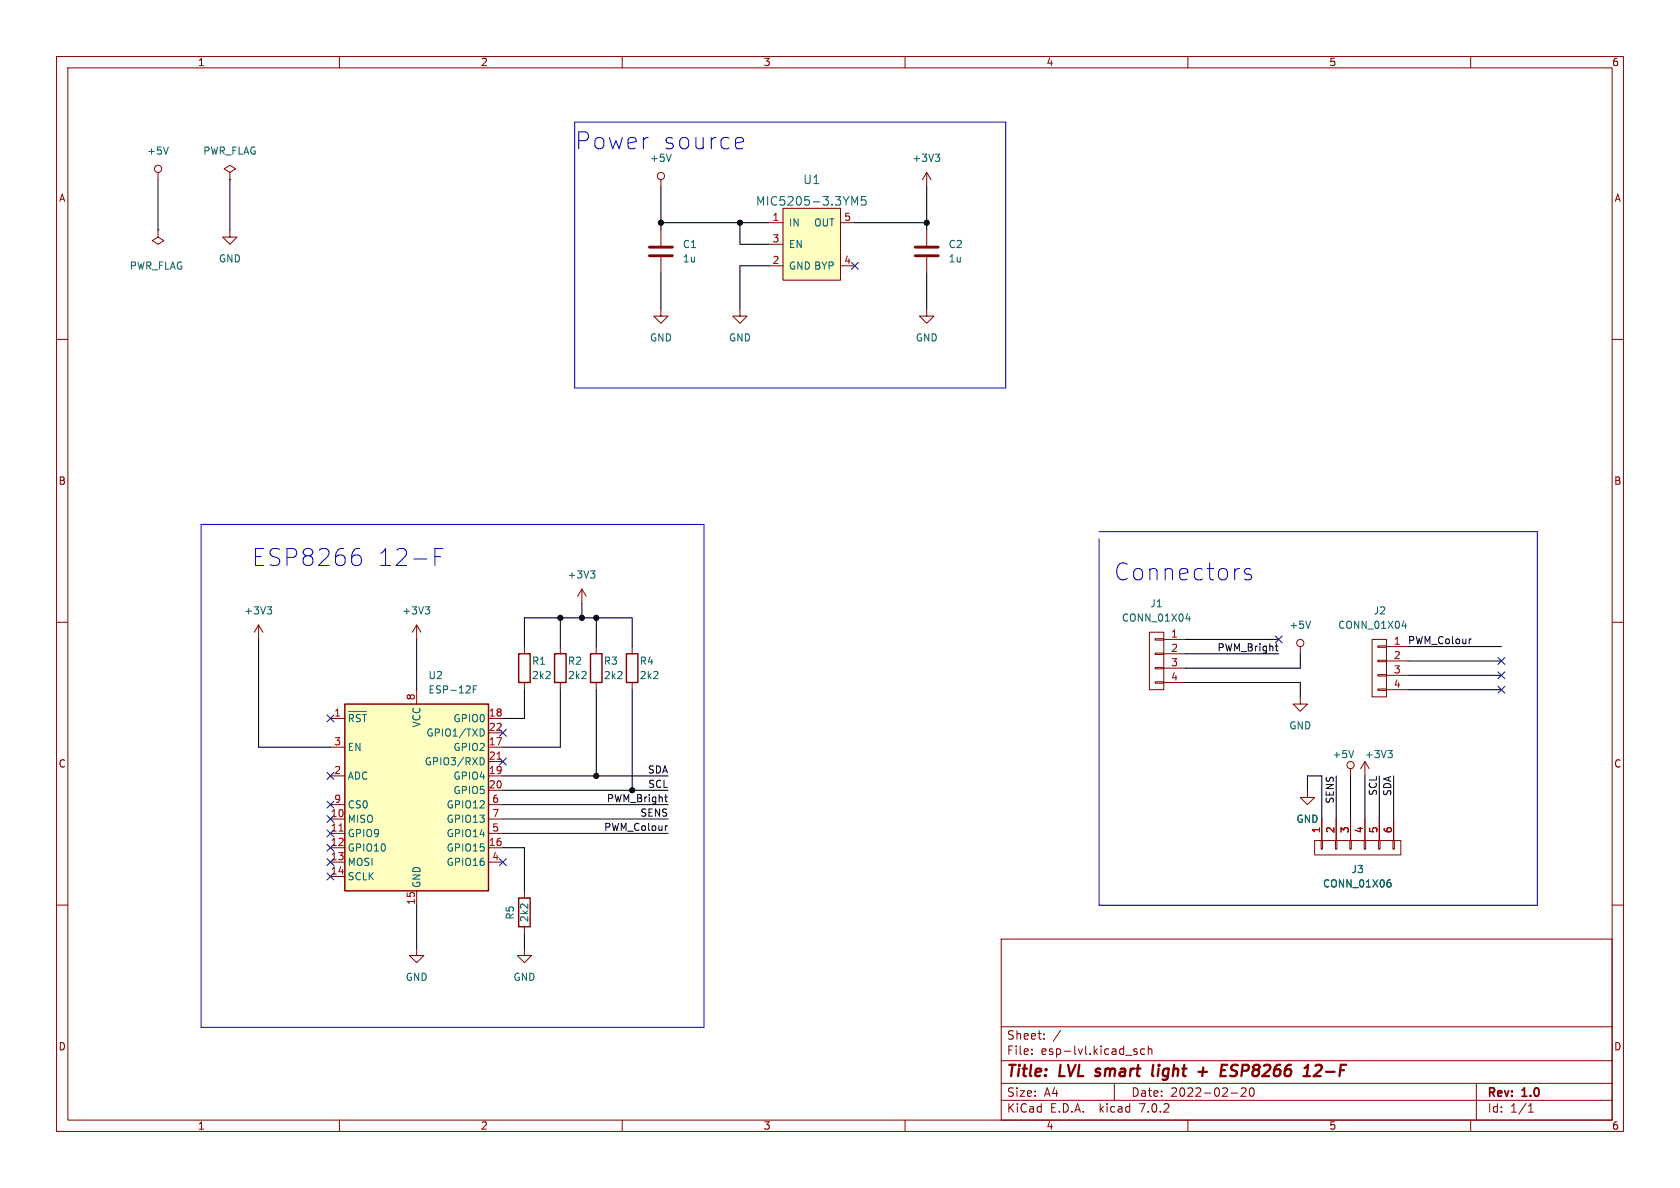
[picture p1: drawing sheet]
(kicad_sch (version 20230121) (generator eeschema)

 (paper "A4")

 (title_block
  (title "LVL smart light + ESP8266 12-F")
  (date "2022-02-20")
  (rev "1.0"))

 (lib_symbols
  (symbol "IC:MIC5205-3.3YM5" (pin_names (offset 1.016)) (in_bom yes) (on_board yes)
   (property "Reference" "U" (at 0 -7.62 0) (effects (font (size 1.524 1.524))))
   (property "Value" "MIC5205-3.3YM5" (at 0 7.62 0) (effects (font (size 1.524 1.524))))
   (property "Footprint" "TO_SOT_Packages_SMD:SOT-23-5" (at -2.54 -10.16 0) (effects (font (size 1.524 1.524)) hide))
   (property "Datasheet" "" (at 0 -7.62 0) (effects (font (size 1.524 1.524)) hide))
   (property "V1" "1" (at 15.24 7.62 0) (effects (font (size 1.524 1.524)) hide))
   (property "V2" "1" (at 15.24 7.62 0) (effects (font (size 1.524 1.524)) hide))
   (property "V3" "1" (at 15.24 7.62 0) (effects (font (size 1.524 1.524)) hide))
   (property "V4" "1" (at 15.24 7.62 0) (effects (font (size 1.524 1.524)) hide))
   (property "V5" "1" (at 15.24 7.62 0) (effects (font (size 1.524 1.524)) hide))
   (property "PN" "MIC5205-3.3YM5" (at 15.24 7.62 0) (effects (font (size 1.524 1.524)) hide))
   (symbol "MIC5205-3.3YM5_1_1"
    (rectangle (start -5.08 6.35) (end 5.08 -6.35) (stroke (width 0) (type default)) (fill (type background)))
    (pin power_in line (at -7.62 3.81 0) (length 2.5654) (name "IN" (effects (font (size 1.27 1.27)))) (number "1" (effects (font (size 1.27 1.27)))))
    (pin power_in line (at -7.62 -3.81 0) (length 2.5654) (name "GND" (effects (font (size 1.27 1.27)))) (number "2" (effects (font (size 1.27 1.27)))))
    (pin input line (at -7.62 0 0) (length 2.5654) (name "EN" (effects (font (size 1.27 1.27)))) (number "3" (effects (font (size 1.27 1.27)))))
    (pin passive line (at 7.62 -3.81 180) (length 2.5654) (name "BYP" (effects (font (size 1.27 1.27)))) (number "4" (effects (font (size 1.27 1.27)))))
    (pin power_out line (at 7.62 3.81 180) (length 2.5654) (name "OUT" (effects (font (size 1.27 1.27)))) (number "5" (effects (font (size 1.27 1.27)))))))
  (symbol "RF_Module:ESP-12F" (in_bom yes) (on_board yes)
   (property "Reference" "U" (at -12.7 19.05 0) (effects (font (size 1.27 1.27)) (justify left)))
   (property "Value" "ESP-12F" (at 12.7 19.05 0) (effects (font (size 1.27 1.27)) (justify right)))
   (property "Footprint" "RF_Module:ESP-12E" (at 0 0 0) (effects (font (size 1.27 1.27)) hide))
   (property "Datasheet" "http://wiki.ai-thinker.com/_media/esp8266/esp8266_series_modules_user_manual_v1.1.pdf" (at -8.89 2.54 0) (effects (font (size 1.27 1.27)) hide))
   (symbol "ESP-12F_0_1"
    (rectangle (start -12.7 17.78) (end 12.7 -15.24) (stroke (width 0.254) (type default)) (fill (type background))))
   (symbol "ESP-12F_1_1"
    (pin input line (at -15.24 15.24 0) (length 2.54) (name "~{RST}" (effects (font (size 1.27 1.27)))) (number "1" (effects (font (size 1.27 1.27)))))
    (pin bidirectional line (at -15.24 -2.54 0) (length 2.54) (name "MISO" (effects (font (size 1.27 1.27)))) (number "10" (effects (font (size 1.27 1.27)))))
    (pin bidirectional line (at -15.24 -5.08 0) (length 2.54) (name "GPIO9" (effects (font (size 1.27 1.27)))) (number "11" (effects (font (size 1.27 1.27)))))
    (pin bidirectional line (at -15.24 -7.62 0) (length 2.54) (name "GPIO10" (effects (font (size 1.27 1.27)))) (number "12" (effects (font (size 1.27 1.27)))))
    (pin bidirectional line (at -15.24 -10.16 0) (length 2.54) (name "MOSI" (effects (font (size 1.27 1.27)))) (number "13" (effects (font (size 1.27 1.27)))))
    (pin bidirectional line (at -15.24 -12.7 0) (length 2.54) (name "SCLK" (effects (font (size 1.27 1.27)))) (number "14" (effects (font (size 1.27 1.27)))))
    (pin power_in line (at 0 -17.78 90) (length 2.54) (name "GND" (effects (font (size 1.27 1.27)))) (number "15" (effects (font (size 1.27 1.27)))))
    (pin bidirectional line (at 15.24 -7.62 180) (length 2.54) (name "GPIO15" (effects (font (size 1.27 1.27)))) (number "16" (effects (font (size 1.27 1.27)))))
    (pin bidirectional line (at 15.24 10.16 180) (length 2.54) (name "GPIO2" (effects (font (size 1.27 1.27)))) (number "17" (effects (font (size 1.27 1.27)))))
    (pin bidirectional line (at 15.24 15.24 180) (length 2.54) (name "GPIO0" (effects (font (size 1.27 1.27)))) (number "18" (effects (font (size 1.27 1.27)))))
    (pin bidirectional line (at 15.24 5.08 180) (length 2.54) (name "GPIO4" (effects (font (size 1.27 1.27)))) (number "19" (effects (font (size 1.27 1.27)))))
    (pin input line (at -15.24 5.08 0) (length 2.54) (name "ADC" (effects (font (size 1.27 1.27)))) (number "2" (effects (font (size 1.27 1.27)))))
    (pin bidirectional line (at 15.24 2.54 180) (length 2.54) (name "GPIO5" (effects (font (size 1.27 1.27)))) (number "20" (effects (font (size 1.27 1.27)))))
    (pin bidirectional line (at 15.24 7.62 180) (length 2.54) (name "GPIO3/RXD" (effects (font (size 1.27 1.27)))) (number "21" (effects (font (size 1.27 1.27)))))
    (pin bidirectional line (at 15.24 12.7 180) (length 2.54) (name "GPIO1/TXD" (effects (font (size 1.27 1.27)))) (number "22" (effects (font (size 1.27 1.27)))))
    (pin input line (at -15.24 10.16 0) (length 2.54) (name "EN" (effects (font (size 1.27 1.27)))) (number "3" (effects (font (size 1.27 1.27)))))
    (pin bidirectional line (at 15.24 -10.16 180) (length 2.54) (name "GPIO16" (effects (font (size 1.27 1.27)))) (number "4" (effects (font (size 1.27 1.27)))))
    (pin bidirectional line (at 15.24 -5.08 180) (length 2.54) (name "GPIO14" (effects (font (size 1.27 1.27)))) (number "5" (effects (font (size 1.27 1.27)))))
    (pin bidirectional line (at 15.24 0 180) (length 2.54) (name "GPIO12" (effects (font (size 1.27 1.27)))) (number "6" (effects (font (size 1.27 1.27)))))
    (pin bidirectional line (at 15.24 -2.54 180) (length 2.54) (name "GPIO13" (effects (font (size 1.27 1.27)))) (number "7" (effects (font (size 1.27 1.27)))))
    (pin power_in line (at 0 20.32 270) (length 2.54) (name "VCC" (effects (font (size 1.27 1.27)))) (number "8" (effects (font (size 1.27 1.27)))))
    (pin input line (at -15.24 0 0) (length 2.54) (name "CS0" (effects (font (size 1.27 1.27)))) (number "9" (effects (font (size 1.27 1.27)))))))
  (symbol "connectors:CONN_01X04" (pin_names (offset 1.016) hide) (in_bom yes) (on_board yes)
   (property "Reference" "J" (at 0 6.35 0) (effects (font (size 1.27 1.27))))
   (property "Value" "CONN_01X04" (at 2.54 0 90) (effects (font (size 1.27 1.27))))
   (property "Footprint" "" (at 0 -2.54 0) (effects (font (size 1.27 1.27)) hide))
   (property "Datasheet" "" (at 0 -2.54 0) (effects (font (size 1.27 1.27)) hide))
   (property "V1" "1" (at 2.54 7.62 0) (effects (font (size 1.524 1.524)) hide))
   (property "V2" "1" (at 2.54 7.62 0) (effects (font (size 1.524 1.524)) hide))
   (property "V3" "1" (at 2.54 7.62 0) (effects (font (size 1.524 1.524)) hide))
   (property "V4" "1" (at 2.54 7.62 0) (effects (font (size 1.524 1.524)) hide))
   (property "V5" "1" (at 2.54 7.62 0) (effects (font (size 1.524 1.524)) hide))
   (property "PN" "PN" (at 2.54 7.62 0) (effects (font (size 1.524 1.524)) hide))
   (symbol "CONN_01X04_0_1"
    (rectangle (start -1.27 -3.683) (end 0.254 -3.937) (stroke (width 0) (type default)) (fill (type none)))
    (rectangle (start -1.27 -1.143) (end 0.254 -1.397) (stroke (width 0) (type default)) (fill (type none)))
    (rectangle (start -1.27 1.397) (end 0.254 1.143) (stroke (width 0) (type default)) (fill (type none)))
    (rectangle (start -1.27 3.937) (end 0.254 3.683) (stroke (width 0) (type default)) (fill (type none)))
    (rectangle (start -1.27 5.08) (end 1.27 -5.08) (stroke (width 0) (type default)) (fill (type none))))
   (symbol "CONN_01X04_1_1"
    (pin passive line (at -5.08 3.81 0) (length 3.81) (name "P1" (effects (font (size 1.27 1.27)))) (number "1" (effects (font (size 1.27 1.27)))))
    (pin passive line (at -5.08 1.27 0) (length 3.81) (name "P2" (effects (font (size 1.27 1.27)))) (number "2" (effects (font (size 1.27 1.27)))))
    (pin passive line (at -5.08 -1.27 0) (length 3.81) (name "P3" (effects (font (size 1.27 1.27)))) (number "3" (effects (font (size 1.27 1.27)))))
    (pin passive line (at -5.08 -3.81 0) (length 3.81) (name "P4" (effects (font (size 1.27 1.27)))) (number "4" (effects (font (size 1.27 1.27)))))))
  (symbol "connectors:CONN_01X06" (pin_names (offset 1.016) hide) (in_bom yes) (on_board yes)
   (property "Reference" "J" (at 0 8.89 0) (effects (font (size 1.27 1.27))))
   (property "Value" "CONN_01X06" (at 2.54 0 90) (effects (font (size 1.27 1.27))))
   (property "Footprint" "" (at -2.54 6.35 0) (effects (font (size 1.27 1.27)) hide))
   (property "Datasheet" "" (at 0 8.89 0) (effects (font (size 1.27 1.27)) hide))
   (property "V1" "1" (at 2.54 11.43 0) (effects (font (size 1.524 1.524)) hide))
   (property "V2" "1" (at 2.54 11.43 0) (effects (font (size 1.524 1.524)) hide))
   (property "V3" "1" (at 2.54 11.43 0) (effects (font (size 1.524 1.524)) hide))
   (property "V4" "1" (at 2.54 11.43 0) (effects (font (size 1.524 1.524)) hide))
   (property "V5" "1" (at 2.54 11.43 0) (effects (font (size 1.524 1.524)) hide))
   (property "PN" "PN" (at 2.54 11.43 0) (effects (font (size 1.524 1.524)) hide))
   (symbol "CONN_01X06_0_1"
    (rectangle (start -1.27 -6.223) (end 0.254 -6.477) (stroke (width 0) (type default)) (fill (type none)))
    (rectangle (start -1.27 -3.683) (end 0.254 -3.937) (stroke (width 0) (type default)) (fill (type none)))
    (rectangle (start -1.27 -1.143) (end 0.254 -1.397) (stroke (width 0) (type default)) (fill (type none)))
    (rectangle (start -1.27 1.397) (end 0.254 1.143) (stroke (width 0) (type default)) (fill (type none)))
    (rectangle (start -1.27 3.937) (end 0.254 3.683) (stroke (width 0) (type default)) (fill (type none)))
    (rectangle (start -1.27 6.477) (end 0.254 6.223) (stroke (width 0) (type default)) (fill (type none)))
    (rectangle (start -1.27 7.62) (end 1.27 -7.62) (stroke (width 0) (type default)) (fill (type none))))
   (symbol "CONN_01X06_1_1"
    (pin passive line (at -5.08 6.35 0) (length 3.81) (name "P1" (effects (font (size 1.27 1.27)))) (number "1" (effects (font (size 1.27 1.27)))))
    (pin passive line (at -5.08 3.81 0) (length 3.81) (name "P2" (effects (font (size 1.27 1.27)))) (number "2" (effects (font (size 1.27 1.27)))))
    (pin passive line (at -5.08 1.27 0) (length 3.81) (name "P3" (effects (font (size 1.27 1.27)))) (number "3" (effects (font (size 1.27 1.27)))))
    (pin passive line (at -5.08 -1.27 0) (length 3.81) (name "P4" (effects (font (size 1.27 1.27)))) (number "4" (effects (font (size 1.27 1.27)))))
    (pin passive line (at -5.08 -3.81 0) (length 3.81) (name "P5" (effects (font (size 1.27 1.27)))) (number "5" (effects (font (size 1.27 1.27)))))
    (pin input line (at -5.08 -6.35 0) (length 3.81) (name "6" (effects (font (size 1.27 1.27)))) (number "6" (effects (font (size 1.27 1.27)))))))
  (symbol "passive:C" (pin_numbers hide) (pin_names (offset 0.254)) (in_bom yes) (on_board yes)
   (property "Reference" "C" (at 0.635 2.54 0) (effects (font (size 1.27 1.27)) (justify left)))
   (property "Value" "C" (at 0.635 -2.54 0) (effects (font (size 1.27 1.27)) (justify left)))
   (property "Footprint" "passive" (at 0.9652 -3.81 0) (effects (font (size 1.27 1.27)) hide))
   (property "Datasheet" "" (at 0 0 0) (effects (font (size 1.27 1.27)) hide))
   (property "V1" "1" (at 2.54 5.08 0) (effects (font (size 1.524 1.524)) hide))
   (property "V2" "1" (at 2.54 5.08 0) (effects (font (size 1.524 1.524)) hide))
   (property "V3" "1" (at 2.54 5.08 0) (effects (font (size 1.524 1.524)) hide))
   (property "V4" "1" (at 2.54 5.08 0) (effects (font (size 1.524 1.524)) hide))
   (property "V5" "1" (at 2.54 5.08 0) (effects (font (size 1.524 1.524)) hide))
   (property "PN" "C" (at 2.54 5.08 0) (effects (font (size 1.524 1.524)) hide))
   (symbol "C_0_1"
    (polyline (pts (xy -2.032 -0.762) (xy 2.032 -0.762)) (stroke (width 0.508) (type default)) (fill (type none)))
    (polyline (pts (xy -2.032 0.762) (xy 2.032 0.762)) (stroke (width 0.508) (type default)) (fill (type none))))
   (symbol "C_1_1"
    (pin passive line (at 0 3.81 270) (length 2.794) (name "~" (effects (font (size 1.27 1.27)))) (number "1" (effects (font (size 1.27 1.27)))))
    (pin passive line (at 0 -3.81 90) (length 2.794) (name "~" (effects (font (size 1.27 1.27)))) (number "2" (effects (font (size 1.27 1.27)))))))
  (symbol "power:+3V3" (power) (pin_names (offset 0)) (in_bom yes) (on_board yes)
   (property "Reference" "#PWR" (at 0 -3.81 0) (effects (font (size 1.27 1.27)) hide))
   (property "Value" "+3V3" (at 0 3.556 0) (effects (font (size 1.27 1.27))))
   (property "Footprint" "" (at 0 0 0) (effects (font (size 1.27 1.27)) hide))
   (property "Datasheet" "" (at 0 0 0) (effects (font (size 1.27 1.27)) hide))
   (symbol "+3V3_0_1"
    (polyline (pts (xy -0.762 1.27) (xy 0 2.54)) (stroke (width 0) (type default)) (fill (type none)))
    (polyline (pts (xy 0 0) (xy 0 2.54)) (stroke (width 0) (type default)) (fill (type none)))
    (polyline (pts (xy 0 2.54) (xy 0.762 1.27)) (stroke (width 0) (type default)) (fill (type none))))
   (symbol "+3V3_1_1"
    (pin power_in line (at 0 0 90) (length 0) hide (name "+3V3" (effects (font (size 1.27 1.27)))) (number "1" (effects (font (size 1.27 1.27)))))))
  (symbol "power:+5V" (power) (pin_names (offset 0)) (in_bom yes) (on_board yes)
   (property "Reference" "#PWR" (at 0 -3.81 0) (effects (font (size 1.27 1.27)) hide))
   (property "Value" "+5V" (at 0 3.81 0) (effects (font (size 1.27 1.27))))
   (property "Footprint" "" (at 0 0 0) (effects (font (size 1.27 1.27)) hide))
   (property "Datasheet" "" (at 0 0 0) (effects (font (size 1.27 1.27)) hide))
   (symbol "+5V_0_1"
    (polyline (pts (xy 0 0) (xy 0 1.27)) (stroke (width 0) (type default)) (fill (type none)))
    (circle (center 0 1.905) (radius 0.635) (stroke (width 0) (type default)) (fill (type none))))
   (symbol "+5V_1_1"
    (pin power_in line (at 0 0 90) (length 0) hide (name "+5V" (effects (font (size 1.27 1.27)))) (number "1" (effects (font (size 1.27 1.27)))))))
  (symbol "power:GND" (power) (pin_names (offset 0)) (in_bom yes) (on_board yes)
   (property "Reference" "#PWR" (at 0 -6.35 0) (effects (font (size 1.27 1.27)) hide))
   (property "Value" "GND" (at 0 -3.81 0) (effects (font (size 1.27 1.27))))
   (property "Footprint" "" (at 0 0 0) (effects (font (size 1.27 1.27)) hide))
   (property "Datasheet" "" (at 0 0 0) (effects (font (size 1.27 1.27)) hide))
   (symbol "GND_0_1"
    (polyline (pts (xy 0 0) (xy 0 -1.27) (xy 1.27 -1.27) (xy 0 -2.54) (xy -1.27 -1.27) (xy 0 -1.27)) (stroke (width 0) (type default)) (fill (type none))))
   (symbol "GND_1_1"
    (pin power_in line (at 0 0 270) (length 0) hide (name "GND" (effects (font (size 1.27 1.27)))) (number "1" (effects (font (size 1.27 1.27)))))))
  (symbol "power:PWR_FLAG" (power) (pin_numbers hide) (pin_names (offset 0) hide) (in_bom yes) (on_board yes)
   (property "Reference" "#FLG" (at 0 1.905 0) (effects (font (size 1.27 1.27)) hide))
   (property "Value" "PWR_FLAG" (at 0 3.81 0) (effects (font (size 1.27 1.27))))
   (property "Footprint" "" (at 0 0 0) (effects (font (size 1.27 1.27)) hide))
   (property "Datasheet" "" (at 0 0 0) (effects (font (size 1.27 1.27)) hide))
   (symbol "PWR_FLAG_0_0"
    (pin power_out line (at 0 0 90) (length 0) (name "pwr" (effects (font (size 1.27 1.27)))) (number "1" (effects (font (size 1.27 1.27))))))
   (symbol "PWR_FLAG_0_1"
    (polyline (pts (xy 0 0) (xy 0 1.27) (xy -1.016 1.905) (xy 0 2.54) (xy 1.016 1.905) (xy 0 1.27)) (stroke (width 0) (type default)) (fill (type none)))))
  (symbol "resistors_0603:10k" (pin_numbers hide) (pin_names (offset 0)) (in_bom yes) (on_board yes)
   (property "Reference" "R" (at 0 2.032 0) (effects (font (size 1.27 1.27))))
   (property "Value" "10k" (at 0 0 0) (effects (font (size 1.27 1.27))))
   (property "Footprint" "passive:R_0603" (at 0 -2.54 0) (effects (font (size 1.27 1.27)) hide))
   (property "Datasheet" "" (at 0 0 90) (effects (font (size 1.27 1.27)) hide))
   (property "V1" "1" (at 0 -5.08 0) (effects (font (size 1.524 1.524)) hide))
   (property "V2" "1" (at 0 -5.08 0) (effects (font (size 1.524 1.524)) hide))
   (property "V3" "1" (at 0 -5.08 0) (effects (font (size 1.524 1.524)) hide))
   (property "V4" "1" (at 0 -5.08 0) (effects (font (size 1.524 1.524)) hide))
   (property "V5" "1" (at 0 -5.08 0) (effects (font (size 1.524 1.524)) hide))
   (property "PN" "RC0603FR-0710KL" (at 0 -5.08 0) (effects (font (size 1.524 1.524)) hide))
   (symbol "10k_0_1"
    (rectangle (start 2.54 -1.016) (end -2.54 1.016) (stroke (width 0.254) (type default)) (fill (type none))))
   (symbol "10k_1_1"
    (pin passive line (at -3.81 0 0) (length 1.27) (name "~" (effects (font (size 1.27 1.27)))) (number "1" (effects (font (size 1.27 1.27)))))
    (pin passive line (at 3.81 0 180) (length 1.27) (name "~" (effects (font (size 1.27 1.27)))) (number "2" (effects (font (size 1.27 1.27))))))))

 (junction (at 105.41 137.16) (diameter 0) (color 0 0 0 0))
 (junction (at 111.76 139.7) (diameter 0) (color 0 0 0 0))
 (junction (at 130.81 39.37) (diameter 0) (color 0 0 0 0))
 (junction (at 99.06 109.22) (diameter 0) (color 0 0 0 0))
 (junction (at 116.84 39.37) (diameter 0) (color 0 0 0 0))
 (junction (at 102.87 109.22) (diameter 0) (color 0 0 0 0))
 (junction (at 105.41 109.22) (diameter 0) (color 0 0 0 0))
 (junction (at 163.83 39.37) (diameter 0) (color 0 0 0 0))

 (no_connect (at 265.43 121.92))
 (no_connect (at 265.43 119.38))
 (no_connect (at 265.43 116.84))
 (no_connect (at 151.13 46.99))
 (no_connect (at 226.06 113.03))
 (no_connect (at 58.42 127))
 (no_connect (at 88.9 152.4))
 (no_connect (at 88.9 129.54))
 (no_connect (at 58.42 149.86))
 (no_connect (at 58.42 144.78))
 (no_connect (at 58.42 152.4))
 (no_connect (at 58.42 137.16))
 (no_connect (at 58.42 154.94))
 (no_connect (at 58.42 147.32))
 (no_connect (at 58.42 142.24))
 (no_connect (at 88.9 134.62))

 (wire (pts (xy 111.76 109.22) (xy 111.76 114.3)) (stroke (width 0) (type default)))
 (wire (pts (xy 105.41 114.3) (xy 105.41 109.22)) (stroke (width 0) (type default)))
 (wire (pts (xy 248.92 121.92) (xy 265.43 121.92)) (stroke (width 0) (type default)))
 (wire (pts (xy 40.64 31.75) (xy 40.64 40.64)) (stroke (width 0) (type default)))
 (wire (pts (xy 88.9 132.08) (xy 99.06 132.08)) (stroke (width 0) (type default)))
 (polyline (pts (xy 271.78 160.02) (xy 271.78 93.98)) (stroke (width 0) (type default)))

 (wire (pts (xy 209.55 120.65) (xy 229.87 120.65)) (stroke (width 0) (type default)))
 (wire (pts (xy 73.66 160.02) (xy 73.66 167.64)) (stroke (width 0) (type default)))
 (wire (pts (xy 88.9 139.7) (xy 111.76 139.7)) (stroke (width 0) (type default)))
 (wire (pts (xy 45.72 132.08) (xy 58.42 132.08)) (stroke (width 0) (type default)))
 (wire (pts (xy 243.84 137.16) (xy 243.84 144.78)) (stroke (width 0) (type default)))
 (wire (pts (xy 209.55 115.57) (xy 226.06 115.57)) (stroke (width 0) (type default)))
 (polyline (pts (xy 35.56 92.71) (xy 38.1 92.71)) (stroke (width 0) (type default)))

 (wire (pts (xy 233.68 137.16) (xy 231.14 137.16)) (stroke (width 0) (type default)))
 (wire (pts (xy 111.76 139.7) (xy 118.11 139.7)) (stroke (width 0) (type default)))
 (wire (pts (xy 102.87 109.22) (xy 99.06 109.22)) (stroke (width 0) (type default)))
 (wire (pts (xy 102.87 109.22) (xy 105.41 109.22)) (stroke (width 0) (type default)))
 (wire (pts (xy 229.87 120.65) (xy 229.87 123.19)) (stroke (width 0) (type default)))
 (wire (pts (xy 246.38 137.16) (xy 246.38 144.78)) (stroke (width 0) (type default)))
 (wire (pts (xy 248.92 116.84) (xy 265.43 116.84)) (stroke (width 0) (type default)))
 (wire (pts (xy 248.92 119.38) (xy 265.43 119.38)) (stroke (width 0) (type default)))
 (wire (pts (xy 209.55 118.11) (xy 229.87 118.11)) (stroke (width 0) (type default)))
 (wire (pts (xy 45.72 113.03) (xy 45.72 132.08)) (stroke (width 0) (type default)))
 (polyline (pts (xy 177.8 68.58) (xy 101.6 68.58)) (stroke (width 0) (type default)))

 (wire (pts (xy 116.84 33.02) (xy 116.84 39.37)) (stroke (width 0) (type default)))
 (wire (pts (xy 130.81 46.99) (xy 135.89 46.99)) (stroke (width 0) (type default)))
 (polyline (pts (xy 101.6 21.59) (xy 177.8 21.59)) (stroke (width 0) (type default)))

 (wire (pts (xy 241.3 137.16) (xy 241.3 144.78)) (stroke (width 0) (type default)))
 (wire (pts (xy 92.71 127) (xy 92.71 121.92)) (stroke (width 0) (type default)))
 (polyline (pts (xy 177.8 21.59) (xy 177.8 68.58)) (stroke (width 0) (type default)))
 (polyline (pts (xy 194.31 160.02) (xy 271.78 160.02)) (stroke (width 0) (type default)))

 (wire (pts (xy 88.9 142.24) (xy 118.11 142.24)) (stroke (width 0) (type default)))
 (wire (pts (xy 92.71 109.22) (xy 92.71 114.3)) (stroke (width 0) (type default)))
 (wire (pts (xy 99.06 109.22) (xy 99.06 114.3)) (stroke (width 0) (type default)))
 (wire (pts (xy 105.41 137.16) (xy 118.11 137.16)) (stroke (width 0) (type default)))
 (wire (pts (xy 130.81 43.18) (xy 130.81 39.37)) (stroke (width 0) (type default)))
 (wire (pts (xy 88.9 144.78) (xy 118.11 144.78)) (stroke (width 0) (type default)))
 (wire (pts (xy 116.84 39.37) (xy 130.81 39.37)) (stroke (width 0) (type default)))
 (polyline (pts (xy 101.6 21.59) (xy 101.6 68.58)) (stroke (width 0) (type default)))
 (polyline (pts (xy 35.56 92.71) (xy 124.46 92.71)) (stroke (width 0) (type default)))

 (wire (pts (xy 231.14 137.16) (xy 231.14 139.7)) (stroke (width 0) (type default)))
 (wire (pts (xy 27.94 31.75) (xy 27.94 40.64)) (stroke (width 0) (type default)))
 (wire (pts (xy 229.87 115.57) (xy 229.87 118.11)) (stroke (width 0) (type default)))
 (wire (pts (xy 105.41 109.22) (xy 111.76 109.22)) (stroke (width 0) (type default)))
 (wire (pts (xy 130.81 39.37) (xy 135.89 39.37)) (stroke (width 0) (type default)))
 (wire (pts (xy 102.87 106.68) (xy 102.87 109.22)) (stroke (width 0) (type default)))
 (wire (pts (xy 88.9 149.86) (xy 92.71 149.86)) (stroke (width 0) (type default)))
 (wire (pts (xy 163.83 39.37) (xy 163.83 40.64)) (stroke (width 0) (type default)))
 (wire (pts (xy 151.13 39.37) (xy 163.83 39.37)) (stroke (width 0) (type default)))
 (wire (pts (xy 116.84 39.37) (xy 116.84 40.64)) (stroke (width 0) (type default)))
 (polyline (pts (xy 124.46 92.71) (xy 124.46 181.61)) (stroke (width 0) (type default)))

 (wire (pts (xy 163.83 33.02) (xy 163.83 39.37)) (stroke (width 0) (type default)))
 (wire (pts (xy 73.66 113.03) (xy 73.66 121.92)) (stroke (width 0) (type default)))
 (polyline (pts (xy 194.31 93.98) (xy 271.78 93.98)) (stroke (width 0) (type default)))

 (wire (pts (xy 163.83 48.26) (xy 163.83 54.61)) (stroke (width 0) (type default)))
 (polyline (pts (xy 35.56 92.71) (xy 35.56 181.61)) (stroke (width 0) (type default)))

 (wire (pts (xy 248.92 114.3) (xy 265.43 114.3)) (stroke (width 0) (type default)))
 (wire (pts (xy 209.55 113.03) (xy 226.06 113.03)) (stroke (width 0) (type default)))
 (wire (pts (xy 105.41 121.92) (xy 105.41 137.16)) (stroke (width 0) (type default)))
 (wire (pts (xy 92.71 149.86) (xy 92.71 157.48)) (stroke (width 0) (type default)))
 (wire (pts (xy 88.9 127) (xy 92.71 127)) (stroke (width 0) (type default)))
 (wire (pts (xy 99.06 109.22) (xy 92.71 109.22)) (stroke (width 0) (type default)))
 (wire (pts (xy 88.9 137.16) (xy 105.41 137.16)) (stroke (width 0) (type default)))
 (wire (pts (xy 130.81 54.61) (xy 130.81 46.99)) (stroke (width 0) (type default)))
 (polyline (pts (xy 194.31 95.25) (xy 194.31 160.02)) (stroke (width 0) (type default)))

 (wire (pts (xy 116.84 48.26) (xy 116.84 54.61)) (stroke (width 0) (type default)))
 (wire (pts (xy 92.71 165.1) (xy 92.71 167.64)) (stroke (width 0) (type default)))
 (wire (pts (xy 238.76 137.16) (xy 238.76 144.78)) (stroke (width 0) (type default)))
 (wire (pts (xy 99.06 132.08) (xy 99.06 121.92)) (stroke (width 0) (type default)))
 (wire (pts (xy 233.68 144.78) (xy 233.68 137.16)) (stroke (width 0) (type default)))
 (wire (pts (xy 111.76 121.92) (xy 111.76 139.7)) (stroke (width 0) (type default)))
 (polyline (pts (xy 124.46 181.61) (xy 35.56 181.61)) (stroke (width 0) (type default)))

 (wire (pts (xy 88.9 147.32) (xy 118.11 147.32)) (stroke (width 0) (type default)))
 (wire (pts (xy 236.22 137.16) (xy 236.22 144.78)) (stroke (width 0) (type default)))
 (wire (pts (xy 135.89 43.18) (xy 130.81 43.18)) (stroke (width 0) (type default)))

 (text "Connectors" (at 196.85 102.87 0) (effects (font (size 3 3)) (justify left bottom)))
 (text "Power source" (at 101.6 26.67 0) (effects (font (size 3 3)) (justify left bottom)))
 (text "ESP8266 12-F" (at 44.45 100.33 0) (effects (font (size 3 3)) (justify left bottom)))

 (label "SDA" (at 246.38 137.16 270) (fields_autoplaced) (effects (font (size 1.27 1.27)) (justify right bottom)))
 (label "SCL" (at 118.11 139.7 180) (fields_autoplaced) (effects (font (size 1.27 1.27)) (justify right bottom)))
 (label "SCL" (at 243.84 137.16 270) (fields_autoplaced) (effects (font (size 1.27 1.27)) (justify right bottom)))
 (label "PWM_Colour" (at 118.11 147.32 180) (fields_autoplaced) (effects (font (size 1.27 1.27)) (justify right bottom)))
 (label "SENS" (at 236.22 137.16 270) (fields_autoplaced) (effects (font (size 1.27 1.27)) (justify right bottom)))
 (label "PWM_Bright" (at 226.06 115.57 180) (fields_autoplaced) (effects (font (size 1.27 1.27)) (justify right bottom)))
 (label "PWM_Bright" (at 118.11 142.24 180) (fields_autoplaced) (effects (font (size 1.27 1.27)) (justify right bottom)))
 (label "SENS" (at 118.11 144.78 180) (fields_autoplaced) (effects (font (size 1.27 1.27)) (justify right bottom)))
 (label "PWM_Colour" (at 248.92 114.3 0) (fields_autoplaced) (effects (font (size 1.27 1.27)) (justify left bottom)))
 (label "SDA" (at 118.11 137.16 180) (fields_autoplaced) (effects (font (size 1.27 1.27)) (justify right bottom)))

 (symbol (lib_id "resistors_0603:10k") (at 92.71 118.11 90) (unit 1) (in_bom yes) (on_board yes) (dnp no)
  (property "Reference" "R1" (at 93.98 116.84 90) (effects (font (size 1.27 1.27)) (justify right)))
  (property "Value" "2k2" (at 93.98 119.38 90) (effects (font (size 1.27 1.27)) (justify right)))
  (property "Footprint" "passive:R_0603" (at 95.25 118.11 0) (effects (font (size 1.27 1.27)) hide))
  (property "Datasheet" "" (at 92.71 118.11 90) (effects (font (size 1.27 1.27)) hide))
  (property "V1" "1" (at 97.79 118.11 0) (effects (font (size 1.524 1.524)) hide))
  (property "V2" "1" (at 97.79 118.11 0) (effects (font (size 1.524 1.524)) hide))
  (property "V3" "1" (at 97.79 118.11 0) (effects (font (size 1.524 1.524)) hide))
  (property "V4" "1" (at 97.79 118.11 0) (effects (font (size 1.524 1.524)) hide))
  (property "V5" "1" (at 97.79 118.11 0) (effects (font (size 1.524 1.524)) hide))
  (property "PN" "RC0603FR-0710KL" (at 97.79 118.11 0) (effects (font (size 1.524 1.524)) hide)) (pin "1") (pin "2"))

 (symbol (lib_id "power:GND") (at 163.83 54.61 0) (unit 1) (in_bom yes) (on_board yes) (dnp no) (fields_autoplaced)
  (property "Reference" "#PWR07" (at 163.83 60.96 0) (effects (font (size 1.27 1.27)) hide))
  (property "Value" "GND" (at 163.83 59.69 0) (effects (font (size 1.27 1.27))))
  (property "Footprint" "" (at 163.83 54.61 0) (effects (font (size 1.27 1.27)) hide))
  (property "Datasheet" "" (at 163.83 54.61 0) (effects (font (size 1.27 1.27)) hide)) (pin "1"))

 (symbol (lib_id "power:+5V") (at 238.76 137.16 0) (mirror y) (unit 1) (in_bom yes) (on_board yes) (dnp no)
  (property "Reference" "#PWR015" (at 238.76 140.97 0) (effects (font (size 1.27 1.27)) hide))
  (property "Value" "+5V" (at 237.49 133.35 0) (effects (font (size 1.27 1.27))))
  (property "Footprint" "" (at 238.76 137.16 0) (effects (font (size 1.27 1.27)) hide))
  (property "Datasheet" "" (at 238.76 137.16 0) (effects (font (size 1.27 1.27)) hide)) (pin "1"))

 (symbol (lib_id "connectors:CONN_01X06") (at 240.03 149.86 90) (mirror x) (unit 1) (in_bom yes) (on_board yes) (dnp no) (fields_autoplaced)
  (property "Reference" "J3" (at 240.03 153.67 90) (effects (font (size 1.27 1.27))))
  (property "Value" "CONN_01X06" (at 240.03 156.21 90) (effects (font (size 1.27 1.27))))
  (property "Footprint" "Connector_PinHeader_2.54mm:PinHeader_1x06_P2.54mm_Vertical" (at 233.68 147.32 0) (effects (font (size 1.27 1.27)) hide))
  (property "Datasheet" "" (at 231.14 149.86 0) (effects (font (size 1.27 1.27)) hide))
  (property "V1" "1" (at 228.6 152.4 0) (effects (font (size 1.524 1.524)) hide))
  (property "V2" "1" (at 228.6 152.4 0) (effects (font (size 1.524 1.524)) hide))
  (property "V3" "1" (at 228.6 152.4 0) (effects (font (size 1.524 1.524)) hide))
  (property "V4" "1" (at 228.6 152.4 0) (effects (font (size 1.524 1.524)) hide))
  (property "V5" "1" (at 228.6 152.4 0) (effects (font (size 1.524 1.524)) hide))
  (property "PN" "PN" (at 228.6 152.4 0) (effects (font (size 1.524 1.524)) hide)) (pin "1") (pin "2") (pin "3") (pin "4") (pin "5") (pin "6"))

 (symbol (lib_id "IC:MIC5205-3.3YM5") (at 143.51 43.18 0) (unit 1) (in_bom yes) (on_board yes) (dnp no) (fields_autoplaced)
  (property "Reference" "U1" (at 143.51 31.75 0) (effects (font (size 1.524 1.524))))
  (property "Value" "MIC5205-3.3YM5" (at 143.51 35.56 0) (effects (font (size 1.524 1.524))))
  (property "Footprint" "TO_SOT_Packages_SMD:SOT-23-5" (at 140.97 53.34 0) (effects (font (size 1.524 1.524)) hide))
  (property "Datasheet" "" (at 143.51 50.8 0) (effects (font (size 1.524 1.524)) hide))
  (property "V1" "1" (at 158.75 35.56 0) (effects (font (size 1.524 1.524)) hide))
  (property "V2" "1" (at 158.75 35.56 0) (effects (font (size 1.524 1.524)) hide))
  (property "V3" "1" (at 158.75 35.56 0) (effects (font (size 1.524 1.524)) hide))
  (property "V4" "1" (at 158.75 35.56 0) (effects (font (size 1.524 1.524)) hide))
  (property "V5" "1" (at 158.75 35.56 0) (effects (font (size 1.524 1.524)) hide))
  (property "PN" "MIC5205-3.3YM5" (at 158.75 35.56 0) (effects (font (size 1.524 1.524)) hide)) (pin "1") (pin "2") (pin "3") (pin "4") (pin "5"))

 (symbol (lib_id "power:+5V") (at 27.94 31.75 0) (unit 1) (in_bom yes) (on_board yes) (dnp no) (fields_autoplaced)
  (property "Reference" "#PWR01" (at 27.94 35.56 0) (effects (font (size 1.27 1.27)) hide))
  (property "Value" "+5V" (at 27.94 26.67 0) (effects (font (size 1.27 1.27))))
  (property "Footprint" "" (at 27.94 31.75 0) (effects (font (size 1.27 1.27)) hide))
  (property "Datasheet" "" (at 27.94 31.75 0) (effects (font (size 1.27 1.27)) hide)) (pin "1"))

 (symbol (lib_id "resistors_0603:10k") (at 92.71 161.29 270) (unit 1) (in_bom yes) (on_board yes) (dnp no)
  (property "Reference" "R5" (at 90.17 160.02 0) (effects (font (size 1.27 1.27)) (justify left)))
  (property "Value" "2k2" (at 92.71 161.29 0) (effects (font (size 1.27 1.27))))
  (property "Footprint" "passive:R_0603" (at 90.17 161.29 0) (effects (font (size 1.27 1.27)) hide))
  (property "Datasheet" "" (at 92.71 161.29 90) (effects (font (size 1.27 1.27)) hide))
  (property "V1" "1" (at 87.63 161.29 0) (effects (font (size 1.524 1.524)) hide))
  (property "V2" "1" (at 87.63 161.29 0) (effects (font (size 1.524 1.524)) hide))
  (property "V3" "1" (at 87.63 161.29 0) (effects (font (size 1.524 1.524)) hide))
  (property "V4" "1" (at 87.63 161.29 0) (effects (font (size 1.524 1.524)) hide))
  (property "V5" "1" (at 87.63 161.29 0) (effects (font (size 1.524 1.524)) hide))
  (property "PN" "RC0603FR-0710KL" (at 87.63 161.29 0) (effects (font (size 1.524 1.524)) hide)) (pin "1") (pin "2"))

 (symbol (lib_id "power:PWR_FLAG") (at 27.94 40.64 180) (unit 1) (in_bom yes) (on_board yes) (dnp no)
  (property "Reference" "#FLG02" (at 27.94 42.545 0) (effects (font (size 1.27 1.27)) hide))
  (property "Value" "PWR_FLAG" (at 22.86 46.99 0) (effects (font (size 1.27 1.27)) (justify right)))
  (property "Footprint" "" (at 27.94 40.64 0) (effects (font (size 1.27 1.27)) hide))
  (property "Datasheet" "" (at 27.94 40.64 0) (effects (font (size 1.27 1.27)) hide)) (pin "1"))

 (symbol (lib_id "power:+3V3") (at 241.3 137.16 0) (mirror y) (unit 1) (in_bom yes) (on_board yes) (dnp no)
  (property "Reference" "#PWR016" (at 241.3 140.97 0) (effects (font (size 1.27 1.27)) hide))
  (property "Value" "+3V3" (at 243.84 133.35 0) (effects (font (size 1.27 1.27))))
  (property "Footprint" "" (at 241.3 137.16 0) (effects (font (size 1.27 1.27)) hide))
  (property "Datasheet" "" (at 241.3 137.16 0) (effects (font (size 1.27 1.27)) hide)) (pin "1"))

 (symbol (lib_id "passive:C") (at 163.83 44.45 0) (unit 1) (in_bom yes) (on_board yes) (dnp no) (fields_autoplaced)
  (property "Reference" "C2" (at 167.64 43.1799 0) (effects (font (size 1.27 1.27)) (justify left)))
  (property "Value" "1u" (at 167.64 45.7199 0) (effects (font (size 1.27 1.27)) (justify left)))
  (property "Footprint" "Capacitor_SMD:C_0603_1608Metric_Pad1.05x0.95mm_HandSolder" (at 164.7952 48.26 0) (effects (font (size 1.27 1.27)) hide))
  (property "Datasheet" "" (at 163.83 44.45 0) (effects (font (size 1.27 1.27)) hide))
  (property "V1" "1" (at 166.37 39.37 0) (effects (font (size 1.524 1.524)) hide))
  (property "V2" "1" (at 166.37 39.37 0) (effects (font (size 1.524 1.524)) hide))
  (property "V3" "1" (at 166.37 39.37 0) (effects (font (size 1.524 1.524)) hide))
  (property "V4" "1" (at 166.37 39.37 0) (effects (font (size 1.524 1.524)) hide))
  (property "V5" "1" (at 166.37 39.37 0) (effects (font (size 1.524 1.524)) hide))
  (property "PN" "C" (at 166.37 39.37 0) (effects (font (size 1.524 1.524)) hide)) (pin "1") (pin "2"))

 (symbol (lib_id "power:+3V3") (at 45.72 113.03 0) (unit 1) (in_bom yes) (on_board yes) (dnp no) (fields_autoplaced)
  (property "Reference" "#PWR010" (at 45.72 116.84 0) (effects (font (size 1.27 1.27)) hide))
  (property "Value" "+3V3" (at 45.72 107.95 0) (effects (font (size 1.27 1.27))))
  (property "Footprint" "" (at 45.72 113.03 0) (effects (font (size 1.27 1.27)) hide))
  (property "Datasheet" "" (at 45.72 113.03 0) (effects (font (size 1.27 1.27)) hide)) (pin "1"))

 (symbol (lib_id "power:+3V3") (at 163.83 33.02 0) (unit 1) (in_bom yes) (on_board yes) (dnp no) (fields_autoplaced)
  (property "Reference" "#PWR03" (at 163.83 36.83 0) (effects (font (size 1.27 1.27)) hide))
  (property "Value" "+3V3" (at 163.83 27.94 0) (effects (font (size 1.27 1.27))))
  (property "Footprint" "" (at 163.83 33.02 0) (effects (font (size 1.27 1.27)) hide))
  (property "Datasheet" "" (at 163.83 33.02 0) (effects (font (size 1.27 1.27)) hide)) (pin "1"))

 (symbol (lib_id "power:GND") (at 130.81 54.61 0) (unit 1) (in_bom yes) (on_board yes) (dnp no) (fields_autoplaced)
  (property "Reference" "#PWR06" (at 130.81 60.96 0) (effects (font (size 1.27 1.27)) hide))
  (property "Value" "GND" (at 130.81 59.69 0) (effects (font (size 1.27 1.27))))
  (property "Footprint" "" (at 130.81 54.61 0) (effects (font (size 1.27 1.27)) hide))
  (property "Datasheet" "" (at 130.81 54.61 0) (effects (font (size 1.27 1.27)) hide)) (pin "1"))

 (symbol (lib_id "power:GND") (at 73.66 167.64 0) (unit 1) (in_bom yes) (on_board yes) (dnp no) (fields_autoplaced)
  (property "Reference" "#PWR011" (at 73.66 173.99 0) (effects (font (size 1.27 1.27)) hide))
  (property "Value" "GND" (at 73.66 172.72 0) (effects (font (size 1.27 1.27))))
  (property "Footprint" "" (at 73.66 167.64 0) (effects (font (size 1.27 1.27)) hide))
  (property "Datasheet" "" (at 73.66 167.64 0) (effects (font (size 1.27 1.27)) hide)) (pin "1"))

 (symbol (lib_id "power:GND") (at 116.84 54.61 0) (unit 1) (in_bom yes) (on_board yes) (dnp no) (fields_autoplaced)
  (property "Reference" "#PWR05" (at 116.84 60.96 0) (effects (font (size 1.27 1.27)) hide))
  (property "Value" "GND" (at 116.84 59.69 0) (effects (font (size 1.27 1.27))))
  (property "Footprint" "" (at 116.84 54.61 0) (effects (font (size 1.27 1.27)) hide))
  (property "Datasheet" "" (at 116.84 54.61 0) (effects (font (size 1.27 1.27)) hide)) (pin "1"))

 (symbol (lib_id "power:+5V") (at 116.84 33.02 0) (unit 1) (in_bom yes) (on_board yes) (dnp no) (fields_autoplaced)
  (property "Reference" "#PWR02" (at 116.84 36.83 0) (effects (font (size 1.27 1.27)) hide))
  (property "Value" "+5V" (at 116.84 27.94 0) (effects (font (size 1.27 1.27))))
  (property "Footprint" "" (at 116.84 33.02 0) (effects (font (size 1.27 1.27)) hide))
  (property "Datasheet" "" (at 116.84 33.02 0) (effects (font (size 1.27 1.27)) hide)) (pin "1"))

 (symbol (lib_id "power:+3V3") (at 73.66 113.03 0) (unit 1) (in_bom yes) (on_board yes) (dnp no) (fields_autoplaced)
  (property "Reference" "#PWR09" (at 73.66 116.84 0) (effects (font (size 1.27 1.27)) hide))
  (property "Value" "+3V3" (at 73.66 107.95 0) (effects (font (size 1.27 1.27))))
  (property "Footprint" "" (at 73.66 113.03 0) (effects (font (size 1.27 1.27)) hide))
  (property "Datasheet" "" (at 73.66 113.03 0) (effects (font (size 1.27 1.27)) hide)) (pin "1"))

 (symbol (lib_id "power:+5V") (at 229.87 115.57 0) (unit 1) (in_bom yes) (on_board yes) (dnp no) (fields_autoplaced)
  (property "Reference" "#PWR013" (at 229.87 119.38 0) (effects (font (size 1.27 1.27)) hide))
  (property "Value" "+5V" (at 229.87 110.49 0) (effects (font (size 1.27 1.27))))
  (property "Footprint" "" (at 229.87 115.57 0) (effects (font (size 1.27 1.27)) hide))
  (property "Datasheet" "" (at 229.87 115.57 0) (effects (font (size 1.27 1.27)) hide)) (pin "1"))

 (symbol (lib_id "power:GND") (at 40.64 40.64 0) (unit 1) (in_bom yes) (on_board yes) (dnp no) (fields_autoplaced)
  (property "Reference" "#PWR04" (at 40.64 46.99 0) (effects (font (size 1.27 1.27)) hide))
  (property "Value" "GND" (at 40.64 45.72 0) (effects (font (size 1.27 1.27))))
  (property "Footprint" "" (at 40.64 40.64 0) (effects (font (size 1.27 1.27)) hide))
  (property "Datasheet" "" (at 40.64 40.64 0) (effects (font (size 1.27 1.27)) hide)) (pin "1"))

 (symbol (lib_id "connectors:CONN_01X04") (at 243.84 118.11 0) (mirror y) (unit 1) (in_bom yes) (on_board yes) (dnp no)
  (property "Reference" "J2" (at 245.11 107.95 0) (effects (font (size 1.27 1.27)) (justify left)))
  (property "Value" "CONN_01X04" (at 248.92 110.49 0) (effects (font (size 1.27 1.27)) (justify left)))
  (property "Footprint" "Connector_PinHeader_2.54mm:PinHeader_1x04_P2.54mm_Vertical" (at 243.84 120.65 0) (effects (font (size 1.27 1.27)) hide))
  (property "Datasheet" "" (at 243.84 120.65 0) (effects (font (size 1.27 1.27)) hide))
  (property "V1" "1" (at 241.3 110.49 0) (effects (font (size 1.524 1.524)) hide))
  (property "V2" "1" (at 241.3 110.49 0) (effects (font (size 1.524 1.524)) hide))
  (property "V3" "1" (at 241.3 110.49 0) (effects (font (size 1.524 1.524)) hide))
  (property "V4" "1" (at 241.3 110.49 0) (effects (font (size 1.524 1.524)) hide))
  (property "V5" "1" (at 241.3 110.49 0) (effects (font (size 1.524 1.524)) hide))
  (property "PN" "PN" (at 241.3 110.49 0) (effects (font (size 1.524 1.524)) hide)) (pin "1") (pin "2") (pin "3") (pin "4"))

 (symbol (lib_id "power:GND") (at 229.87 123.19 0) (unit 1) (in_bom yes) (on_board yes) (dnp no) (fields_autoplaced)
  (property "Reference" "#PWR014" (at 229.87 129.54 0) (effects (font (size 1.27 1.27)) hide))
  (property "Value" "GND" (at 229.87 128.27 0) (effects (font (size 1.27 1.27))))
  (property "Footprint" "" (at 229.87 123.19 0) (effects (font (size 1.27 1.27)) hide))
  (property "Datasheet" "" (at 229.87 123.19 0) (effects (font (size 1.27 1.27)) hide)) (pin "1"))

 (symbol (lib_id "power:PWR_FLAG") (at 40.64 31.75 0) (unit 1) (in_bom yes) (on_board yes) (dnp no)
  (property "Reference" "#FLG01" (at 40.64 29.845 0) (effects (font (size 1.27 1.27)) hide))
  (property "Value" "PWR_FLAG" (at 40.64 26.67 0) (effects (font (size 1.27 1.27))))
  (property "Footprint" "" (at 40.64 31.75 0) (effects (font (size 1.27 1.27)) hide))
  (property "Datasheet" "" (at 40.64 31.75 0) (effects (font (size 1.27 1.27)) hide)) (pin "1"))

 (symbol (lib_id "resistors_0603:10k") (at 99.06 118.11 90) (unit 1) (in_bom yes) (on_board yes) (dnp no)
  (property "Reference" "R2" (at 100.33 116.84 90) (effects (font (size 1.27 1.27)) (justify right)))
  (property "Value" "2k2" (at 100.33 119.38 90) (effects (font (size 1.27 1.27)) (justify right)))
  (property "Footprint" "passive:R_0603" (at 101.6 118.11 0) (effects (font (size 1.27 1.27)) hide))
  (property "Datasheet" "" (at 99.06 118.11 90) (effects (font (size 1.27 1.27)) hide))
  (property "V1" "1" (at 104.14 118.11 0) (effects (font (size 1.524 1.524)) hide))
  (property "V2" "1" (at 104.14 118.11 0) (effects (font (size 1.524 1.524)) hide))
  (property "V3" "1" (at 104.14 118.11 0) (effects (font (size 1.524 1.524)) hide))
  (property "V4" "1" (at 104.14 118.11 0) (effects (font (size 1.524 1.524)) hide))
  (property "V5" "1" (at 104.14 118.11 0) (effects (font (size 1.524 1.524)) hide))
  (property "PN" "RC0603FR-0710KL" (at 104.14 118.11 0) (effects (font (size 1.524 1.524)) hide)) (pin "1") (pin "2"))

 (symbol (lib_id "power:+3V3") (at 102.87 106.68 0) (unit 1) (in_bom yes) (on_board yes) (dnp no) (fields_autoplaced)
  (property "Reference" "#PWR08" (at 102.87 110.49 0) (effects (font (size 1.27 1.27)) hide))
  (property "Value" "+3V3" (at 102.87 101.6 0) (effects (font (size 1.27 1.27))))
  (property "Footprint" "" (at 102.87 106.68 0) (effects (font (size 1.27 1.27)) hide))
  (property "Datasheet" "" (at 102.87 106.68 0) (effects (font (size 1.27 1.27)) hide)) (pin "1"))

 (symbol (lib_id "resistors_0603:10k") (at 105.41 118.11 90) (unit 1) (in_bom yes) (on_board yes) (dnp no)
  (property "Reference" "R3" (at 106.68 116.84 90) (effects (font (size 1.27 1.27)) (justify right)))
  (property "Value" "2k2" (at 106.68 119.38 90) (effects (font (size 1.27 1.27)) (justify right)))
  (property "Footprint" "passive:R_0603" (at 107.95 118.11 0) (effects (font (size 1.27 1.27)) hide))
  (property "Datasheet" "" (at 105.41 118.11 90) (effects (font (size 1.27 1.27)) hide))
  (property "V1" "1" (at 110.49 118.11 0) (effects (font (size 1.524 1.524)) hide))
  (property "V2" "1" (at 110.49 118.11 0) (effects (font (size 1.524 1.524)) hide))
  (property "V3" "1" (at 110.49 118.11 0) (effects (font (size 1.524 1.524)) hide))
  (property "V4" "1" (at 110.49 118.11 0) (effects (font (size 1.524 1.524)) hide))
  (property "V5" "1" (at 110.49 118.11 0) (effects (font (size 1.524 1.524)) hide))
  (property "PN" "RC0603FR-0710KL" (at 110.49 118.11 0) (effects (font (size 1.524 1.524)) hide)) (pin "1") (pin "2"))

 (symbol (lib_id "power:GND") (at 92.71 167.64 0) (unit 1) (in_bom yes) (on_board yes) (dnp no) (fields_autoplaced)
  (property "Reference" "#PWR012" (at 92.71 173.99 0) (effects (font (size 1.27 1.27)) hide))
  (property "Value" "GND" (at 92.71 172.72 0) (effects (font (size 1.27 1.27))))
  (property "Footprint" "" (at 92.71 167.64 0) (effects (font (size 1.27 1.27)) hide))
  (property "Datasheet" "" (at 92.71 167.64 0) (effects (font (size 1.27 1.27)) hide)) (pin "1"))

 (symbol (lib_id "resistors_0603:10k") (at 111.76 118.11 90) (unit 1) (in_bom yes) (on_board yes) (dnp no)
  (property "Reference" "R4" (at 113.03 116.84 90) (effects (font (size 1.27 1.27)) (justify right)))
  (property "Value" "2k2" (at 113.03 119.38 90) (effects (font (size 1.27 1.27)) (justify right)))
  (property "Footprint" "passive:R_0603" (at 114.3 118.11 0) (effects (font (size 1.27 1.27)) hide))
  (property "Datasheet" "" (at 111.76 118.11 90) (effects (font (size 1.27 1.27)) hide))
  (property "V1" "1" (at 116.84 118.11 0) (effects (font (size 1.524 1.524)) hide))
  (property "V2" "1" (at 116.84 118.11 0) (effects (font (size 1.524 1.524)) hide))
  (property "V3" "1" (at 116.84 118.11 0) (effects (font (size 1.524 1.524)) hide))
  (property "V4" "1" (at 116.84 118.11 0) (effects (font (size 1.524 1.524)) hide))
  (property "V5" "1" (at 116.84 118.11 0) (effects (font (size 1.524 1.524)) hide))
  (property "PN" "RC0603FR-0710KL" (at 116.84 118.11 0) (effects (font (size 1.524 1.524)) hide)) (pin "1") (pin "2"))

 (symbol (lib_id "passive:C") (at 116.84 44.45 0) (unit 1) (in_bom yes) (on_board yes) (dnp no) (fields_autoplaced)
  (property "Reference" "C1" (at 120.65 43.1799 0) (effects (font (size 1.27 1.27)) (justify left)))
  (property "Value" "1u" (at 120.65 45.7199 0) (effects (font (size 1.27 1.27)) (justify left)))
  (property "Footprint" "Capacitor_SMD:C_0603_1608Metric_Pad1.05x0.95mm_HandSolder" (at 117.8052 48.26 0) (effects (font (size 1.27 1.27)) hide))
  (property "Datasheet" "" (at 116.84 44.45 0) (effects (font (size 1.27 1.27)) hide))
  (property "V1" "1" (at 119.38 39.37 0) (effects (font (size 1.524 1.524)) hide))
  (property "V2" "1" (at 119.38 39.37 0) (effects (font (size 1.524 1.524)) hide))
  (property "V3" "1" (at 119.38 39.37 0) (effects (font (size 1.524 1.524)) hide))
  (property "V4" "1" (at 119.38 39.37 0) (effects (font (size 1.524 1.524)) hide))
  (property "V5" "1" (at 119.38 39.37 0) (effects (font (size 1.524 1.524)) hide))
  (property "PN" "C" (at 119.38 39.37 0) (effects (font (size 1.524 1.524)) hide)) (pin "1") (pin "2"))

 (symbol (lib_id "connectors:CONN_01X04") (at 204.47 116.84 0) (mirror y) (unit 1) (in_bom yes) (on_board yes) (dnp no) (fields_autoplaced)
  (property "Reference" "J1" (at 204.47 106.68 0) (effects (font (size 1.27 1.27))))
  (property "Value" "CONN_01X04" (at 204.47 109.22 0) (effects (font (size 1.27 1.27))))
  (property "Footprint" "Connector_PinHeader_2.54mm:PinHeader_1x04_P2.54mm_Vertical" (at 204.47 119.38 0) (effects (font (size 1.27 1.27)) hide))
  (property "Datasheet" "" (at 204.47 119.38 0) (effects (font (size 1.27 1.27)) hide))
  (property "V1" "1" (at 201.93 109.22 0) (effects (font (size 1.524 1.524)) hide))
  (property "V2" "1" (at 201.93 109.22 0) (effects (font (size 1.524 1.524)) hide))
  (property "V3" "1" (at 201.93 109.22 0) (effects (font (size 1.524 1.524)) hide))
  (property "V4" "1" (at 201.93 109.22 0) (effects (font (size 1.524 1.524)) hide))
  (property "V5" "1" (at 201.93 109.22 0) (effects (font (size 1.524 1.524)) hide))
  (property "PN" "PN" (at 201.93 109.22 0) (effects (font (size 1.524 1.524)) hide)) (pin "1") (pin "2") (pin "3") (pin "4"))

 (symbol (lib_id "power:GND") (at 231.14 139.7 0) (mirror y) (unit 1) (in_bom yes) (on_board yes) (dnp no) (fields_autoplaced)
  (property "Reference" "#PWR017" (at 231.14 146.05 0) (effects (font (size 1.27 1.27)) hide))
  (property "Value" "GND" (at 231.14 144.78 0) (effects (font (size 1.27 1.27))))
  (property "Footprint" "" (at 231.14 139.7 0) (effects (font (size 1.27 1.27)) hide))
  (property "Datasheet" "" (at 231.14 139.7 0) (effects (font (size 1.27 1.27)) hide)) (pin "1"))

 (symbol (lib_id "RF_Module:ESP-12F") (at 73.66 142.24 0) (unit 1) (in_bom yes) (on_board yes) (dnp no) (fields_autoplaced)
  (property "Reference" "U2" (at 75.6794 119.38 0) (effects (font (size 1.27 1.27)) (justify left)))
  (property "Value" "ESP-12F" (at 75.6794 121.92 0) (effects (font (size 1.27 1.27)) (justify left)))
  (property "Footprint" "RF_Module:ESP-12E" (at 73.66 142.24 0) (effects (font (size 1.27 1.27)) hide))
  (property "Datasheet" "http://wiki.ai-thinker.com/_media/esp8266/esp8266_series_modules_user_manual_v1.1.pdf" (at 64.77 139.7 0) (effects (font (size 1.27 1.27)) hide)) (pin "1") (pin "10") (pin "11") (pin "12") (pin "13") (pin "14") (pin "15") (pin "16") (pin "17") (pin "18") (pin "19") (pin "2") (pin "20") (pin "21") (pin "22") (pin "3") (pin "4") (pin "5") (pin "6") (pin "7") (pin "8") (pin "9"))

 (sheet_instances (path "" (page "1"))))
